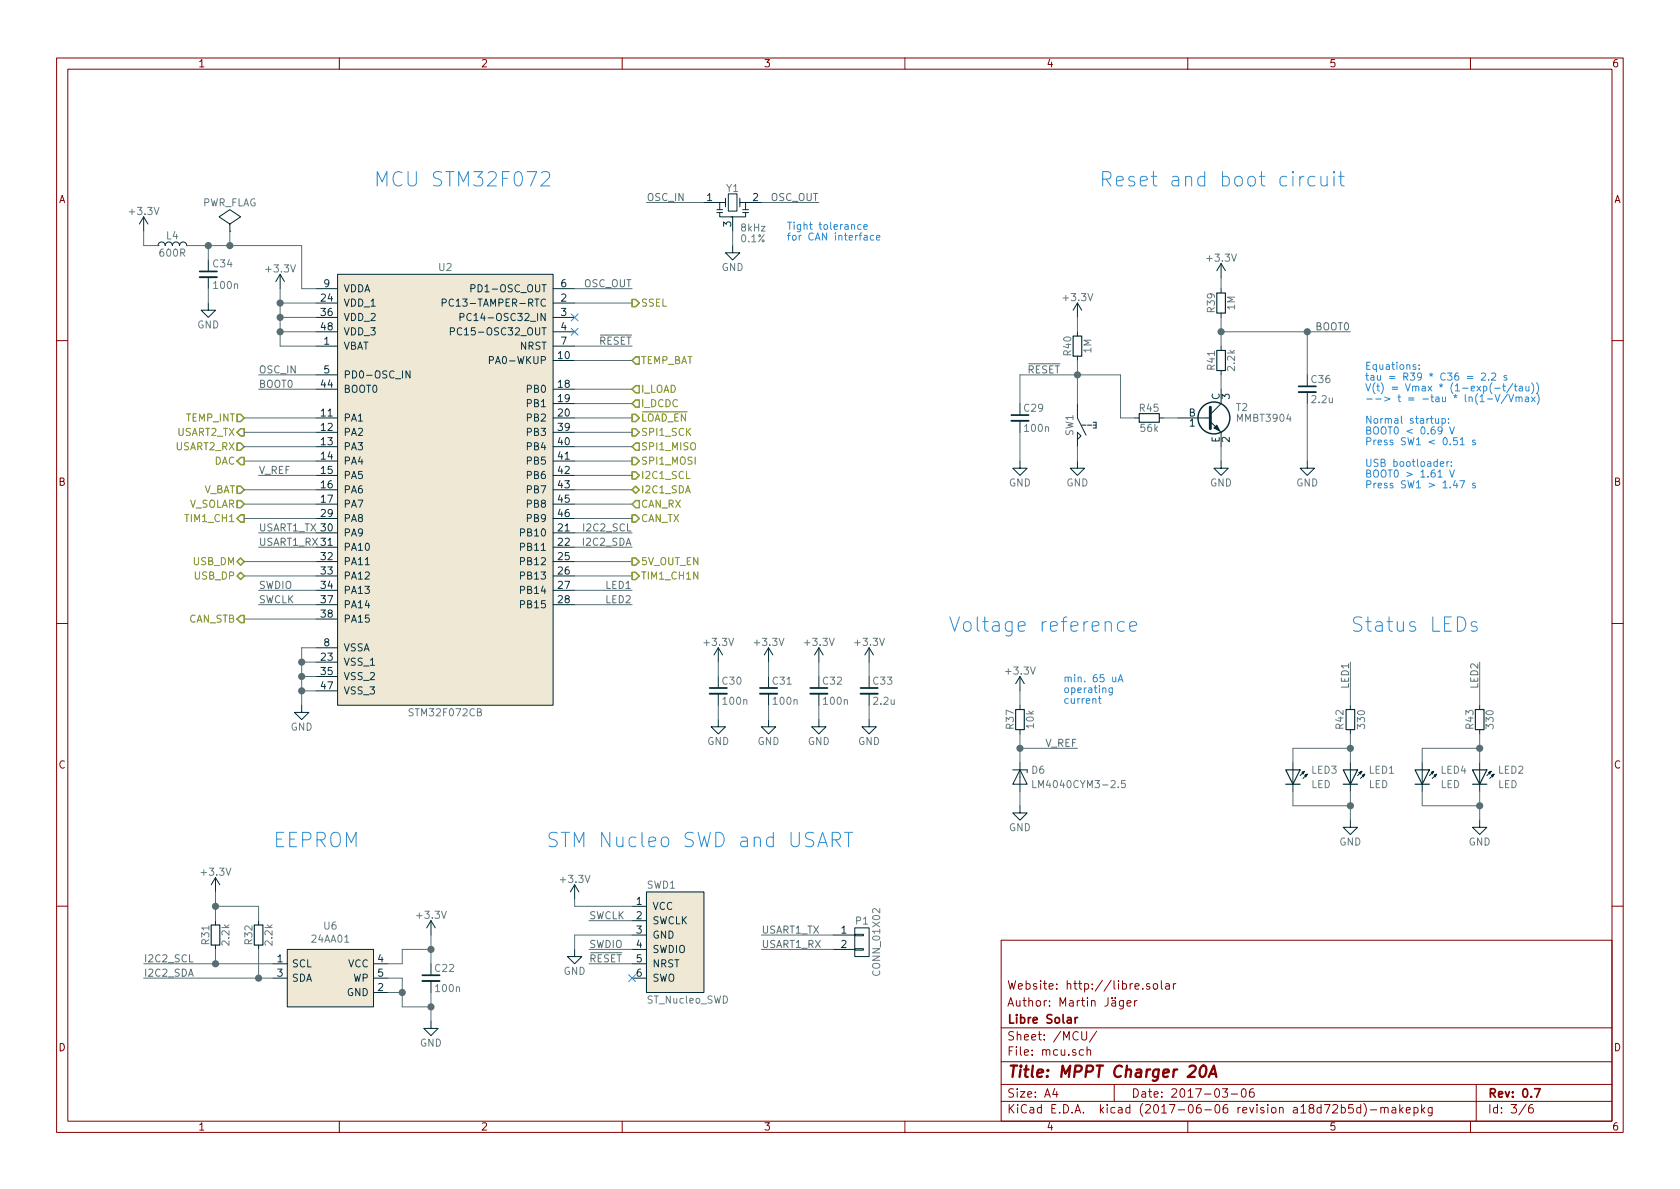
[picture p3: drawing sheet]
EESchema Schematic File Version 2
LIBS:MPPT_charger_20A-rescue
LIBS:LibreSolar
LIBS:IEC-60617
LIBS:power
LIBS:device
LIBS:regul
LIBS:switches
LIBS:conn
LIBS:logo
LIBS:mechanical
LIBS:MPPT_charger_20A-cache
EELAYER 26 0
EELAYER END
$Descr A4 11693 8268
encoding utf-8
Sheet 3 6
Title "MPPT Charger 20A"
Date "2017-03-06"
Rev "0.7"
Comp "Libre Solar"
Comment1 "Author: Martin Jäger"
Comment2 "Website: http://libre.solar"
Comment3 ""
Comment4 ""
$EndDescr
$Comp
L LM4040 D6
U 1 1
P 7100 5400
F 0 "D6" H 7175 5450 50  0000 L CNN
F 1 "LM4040CYM3-2.5" H 7175 5350 50  0000 L CNN
F 2 "LibreSolar:SOT-23" H 7100 5400 60  0001 C CNN
F 3 "" H 7100 5400 60  0001 C CNN
F 4 "Microchip" H -200 -50 50  0001 C CNN "Manufacturer"
F 5 "LM4040DYM3-2.5-TR" H -200 -50 50  0001 C CNN "PartNumber"
	1    7100 5400
	1    0    0    -1  
$EndComp
$Comp
L +3.3V #PWR07
U 1 1
P 7500 2200
F 0 "#PWR07" H 7500 2050 50  0001 C CNN
F 1 "+3.3V" H 7500 2340 50  0000 C CNN
F 2 "" H 7500 2200 50  0000 C CNN
F 3 "" H 7500 2200 50  0000 C CNN
	1    7500 2200
	1    0    0    -1  
$EndComp
$Comp
L +3.3V #PWR08
U 1 1
P 8500 1925
F 0 "#PWR08" H 8500 1775 50  0001 C CNN
F 1 "+3.3V" H 8500 2065 50  0000 C CNN
F 2 "" H 8500 1925 50  0000 C CNN
F 3 "" H 8500 1925 50  0000 C CNN
	1    8500 1925
	1    0    0    -1  
$EndComp
$Comp
L GND #PWR09
U 1 1
P 5000 5000
F 0 "#PWR09" H 5000 4750 50  0001 C CNN
F 1 "GND" H 5000 4850 50  0000 C CNN
F 2 "" H 5000 5000 50  0000 C CNN
F 3 "" H 5000 5000 50  0000 C CNN
	1    5000 5000
	1    0    0    -1  
$EndComp
$Comp
L GND #PWR010
U 1 1
P 5350 5000
F 0 "#PWR010" H 5350 4750 50  0001 C CNN
F 1 "GND" H 5350 4850 50  0000 C CNN
F 2 "" H 5350 5000 50  0000 C CNN
F 3 "" H 5350 5000 50  0000 C CNN
	1    5350 5000
	1    0    0    -1  
$EndComp
$Comp
L GND #PWR011
U 1 1
P 5700 5000
F 0 "#PWR011" H 5700 4750 50  0001 C CNN
F 1 "GND" H 5700 4850 50  0000 C CNN
F 2 "" H 5700 5000 50  0000 C CNN
F 3 "" H 5700 5000 50  0000 C CNN
	1    5700 5000
	1    0    0    -1  
$EndComp
$Comp
L GND #PWR012
U 1 1
P 6050 5000
F 0 "#PWR012" H 6050 4750 50  0001 C CNN
F 1 "GND" H 6050 4850 50  0000 C CNN
F 2 "" H 6050 5000 50  0000 C CNN
F 3 "" H 6050 5000 50  0000 C CNN
	1    6050 5000
	1    0    0    -1  
$EndComp
$Comp
L GND #PWR013
U 1 1
P 1450 2100
F 0 "#PWR013" H 1450 1850 50  0001 C CNN
F 1 "GND" H 1450 1950 50  0000 C CNN
F 2 "" H 1450 2100 50  0000 C CNN
F 3 "" H 1450 2100 50  0000 C CNN
	1    1450 2100
	1    0    0    -1  
$EndComp
$Comp
L +3.3V #PWR014
U 1 1
P 5000 4600
F 0 "#PWR014" H 5000 4450 50  0001 C CNN
F 1 "+3.3V" H 5000 4740 50  0000 C CNN
F 2 "" H 5000 4600 50  0000 C CNN
F 3 "" H 5000 4600 50  0000 C CNN
	1    5000 4600
	1    0    0    -1  
$EndComp
$Comp
L +3.3V #PWR015
U 1 1
P 5350 4600
F 0 "#PWR015" H 5350 4450 50  0001 C CNN
F 1 "+3.3V" H 5350 4740 50  0000 C CNN
F 2 "" H 5350 4600 50  0000 C CNN
F 3 "" H 5350 4600 50  0000 C CNN
	1    5350 4600
	1    0    0    -1  
$EndComp
$Comp
L +3.3V #PWR016
U 1 1
P 5700 4600
F 0 "#PWR016" H 5700 4450 50  0001 C CNN
F 1 "+3.3V" H 5700 4740 50  0000 C CNN
F 2 "" H 5700 4600 50  0000 C CNN
F 3 "" H 5700 4600 50  0000 C CNN
	1    5700 4600
	1    0    0    -1  
$EndComp
$Comp
L +3.3V #PWR017
U 1 1
P 6050 4600
F 0 "#PWR017" H 6050 4450 50  0001 C CNN
F 1 "+3.3V" H 6050 4740 50  0000 C CNN
F 2 "" H 6050 4600 50  0000 C CNN
F 3 "" H 6050 4600 50  0000 C CNN
	1    6050 4600
	1    0    0    -1  
$EndComp
$Comp
L GND #PWR018
U 1 1
P 2100 4900
F 0 "#PWR018" H 2100 4650 50  0001 C CNN
F 1 "GND" H 2100 4750 50  0000 C CNN
F 2 "" H 2100 4900 50  0000 C CNN
F 3 "" H 2100 4900 50  0000 C CNN
	1    2100 4900
	1    0    0    -1  
$EndComp
$Comp
L GND #PWR019
U 1 1
P 5100 1700
F 0 "#PWR019" H 5100 1450 50  0001 C CNN
F 1 "GND" H 5100 1550 50  0000 C CNN
F 2 "" H 5100 1700 50  0000 C CNN
F 3 "" H 5100 1700 50  0000 C CNN
	1    5100 1700
	1    0    0    -1  
$EndComp
$Comp
L GND #PWR020
U 1 1
P 7100 5600
F 0 "#PWR020" H 7100 5350 50  0001 C CNN
F 1 "GND" H 7100 5450 50  0000 C CNN
F 2 "" H 7100 5600 50  0000 C CNN
F 3 "" H 7100 5600 50  0000 C CNN
	1    7100 5600
	1    0    0    -1  
$EndComp
$Comp
L +3.3V #PWR021
U 1 1
P 7100 4800
F 0 "#PWR021" H 7100 4650 50  0001 C CNN
F 1 "+3.3V" H 7100 4940 50  0000 C CNN
F 2 "" H 7100 4800 50  0000 C CNN
F 3 "" H 7100 4800 50  0000 C CNN
	1    7100 4800
	1    0    0    -1  
$EndComp
$Comp
L GND #PWR022
U 1 1
P 10300 5700
F 0 "#PWR022" H 10300 5450 50  0001 C CNN
F 1 "GND" H 10300 5550 50  0000 C CNN
F 2 "" H 10300 5700 50  0000 C CNN
F 3 "" H 10300 5700 50  0000 C CNN
	1    10300 5700
	1    0    0    -1  
$EndComp
$Comp
L GND #PWR023
U 1 1
P 9400 5700
F 0 "#PWR023" H 9400 5450 50  0001 C CNN
F 1 "GND" H 9400 5550 50  0000 C CNN
F 2 "" H 9400 5700 50  0000 C CNN
F 3 "" H 9400 5700 50  0000 C CNN
	1    9400 5700
	1    0    0    -1  
$EndComp
$Comp
L +3.3V #PWR024
U 1 1
P 1950 2000
F 0 "#PWR024" H 1950 1850 50  0001 C CNN
F 1 "+3.3V" H 1950 2140 50  0000 C CNN
F 2 "" H 1950 2000 50  0000 C CNN
F 3 "" H 1950 2000 50  0000 C CNN
	1    1950 2000
	1    0    0    -1  
$EndComp
$Comp
L +3.3V #PWR025
U 1 1
P 1000 1600
F 0 "#PWR025" H 1000 1450 50  0001 C CNN
F 1 "+3.3V" H 1000 1740 50  0000 C CNN
F 2 "" H 1000 1600 50  0000 C CNN
F 3 "" H 1000 1600 50  0000 C CNN
	1    1000 1600
	1    0    0    -1  
$EndComp
$Comp
L L L4
U 1 1
P 1200 1700
F 0 "L4" H 1200 1770 50  0000 C CNN
F 1 "600R" H 1200 1650 50  0000 C CNN
F 2 "Inductors_SMD:L_0603" V 1200 1700 50  0001 C CNN
F 3 "" V 1200 1700 50  0000 C CNN
F 4 "Murata" H -750 500 50  0001 C CNN "Manufacturer"
F 5 "BLM18AG601SN1D" H -750 500 50  0001 C CNN "PartNumber"
F 6 "" H -750 500 50  0001 C CNN "SPR"
F 7 "" H -750 500 50  0001 C CNN "SPN"
F 8 "" H -750 500 50  0001 C CNN "SPURL"
	1    1200 1700
	1    0    0    -1  
$EndComp
$Comp
L GND #PWR026
U 1 1
P 7100 3200
F 0 "#PWR026" H 7100 2950 50  0001 C CNN
F 1 "GND" H 7100 3050 50  0000 C CNN
F 2 "" H 7100 3200 50  0000 C CNN
F 3 "" H 7100 3200 50  0000 C CNN
	1    7100 3200
	1    0    0    -1  
$EndComp
$Comp
L C C29
U 1 1
P 7100 2900
F 0 "C29" H 7120 2970 50  0000 L CNN
F 1 "100n" H 7120 2830 50  0000 L CNN
F 2 "LibreSolar:C_0603_1608" H 7100 2900 50  0001 C CNN
F 3 "" H 7100 2900 50  0000 C CNN
F 4 "Murata" H -150 0   50  0001 C CNN "Manufacturer"
F 5 "GRM188R71H104KA93D" H -150 0   50  0001 C CNN "PartNumber"
F 6 "" H -150 0   50  0001 C CNN "SPR"
F 7 "" H -150 0   50  0001 C CNN "SPN"
F 8 "" H -150 0   50  0001 C CNN "SPURL"
	1    7100 2900
	1    0    0    -1  
$EndComp
$Comp
L C C30
U 1 1
P 5000 4800
F 0 "C30" H 5020 4870 50  0000 L CNN
F 1 "100n" H 5020 4730 50  0000 L CNN
F 2 "LibreSolar:C_0603_1608" H 5000 4800 50  0001 C CNN
F 3 "" H 5000 4800 50  0000 C CNN
F 4 "Murata" H 3600 -700 50  0001 C CNN "Manufacturer"
F 5 "GRM188R71H104KA93D" H 3600 -700 50  0001 C CNN "PartNumber"
F 6 "" H 3600 -700 50  0001 C CNN "SPR"
F 7 "" H 3600 -700 50  0001 C CNN "SPN"
F 8 "" H 3600 -700 50  0001 C CNN "SPURL"
	1    5000 4800
	1    0    0    -1  
$EndComp
$Comp
L C C31
U 1 1
P 5350 4800
F 0 "C31" H 5370 4870 50  0000 L CNN
F 1 "100n" H 5370 4730 50  0000 L CNN
F 2 "LibreSolar:C_0603_1608" H 5350 4800 50  0001 C CNN
F 3 "" H 5350 4800 50  0000 C CNN
F 4 "Murata" H 3600 -700 50  0001 C CNN "Manufacturer"
F 5 "GRM188R71H104KA93D" H 3600 -700 50  0001 C CNN "PartNumber"
F 6 "" H 3600 -700 50  0001 C CNN "SPR"
F 7 "" H 3600 -700 50  0001 C CNN "SPN"
F 8 "" H 3600 -700 50  0001 C CNN "SPURL"
	1    5350 4800
	1    0    0    -1  
$EndComp
$Comp
L C C32
U 1 1
P 5700 4800
F 0 "C32" H 5720 4870 50  0000 L CNN
F 1 "100n" H 5720 4730 50  0000 L CNN
F 2 "LibreSolar:C_0603_1608" H 5700 4800 50  0001 C CNN
F 3 "" H 5700 4800 50  0000 C CNN
F 4 "Murata" H 3600 -700 50  0001 C CNN "Manufacturer"
F 5 "GRM188R71H104KA93D" H 3600 -700 50  0001 C CNN "PartNumber"
F 6 "" H 3600 -700 50  0001 C CNN "SPR"
F 7 "" H 3600 -700 50  0001 C CNN "SPN"
F 8 "" H 3600 -700 50  0001 C CNN "SPURL"
	1    5700 4800
	1    0    0    -1  
$EndComp
$Comp
L C C34
U 1 1
P 1450 1900
F 0 "C34" H 1475 1975 50  0000 L CNN
F 1 "100n" H 1475 1825 50  0000 L CNN
F 2 "LibreSolar:C_0603_1608" H 1450 1900 50  0001 C CNN
F 3 "" H 1450 1900 50  0000 C CNN
F 4 "Murata" H -750 500 50  0001 C CNN "Manufacturer"
F 5 "GRM188R71H104KA93D" H -750 500 50  0001 C CNN "PartNumber"
F 6 "" H -750 500 50  0001 C CNN "SPR"
F 7 "" H -750 500 50  0001 C CNN "SPN"
F 8 "" H -750 500 50  0001 C CNN "SPURL"
	1    1450 1900
	1    0    0    -1  
$EndComp
$Comp
L C C33
U 1 1
P 6050 4800
F 0 "C33" H 6070 4870 50  0000 L CNN
F 1 "2.2u" H 6070 4730 50  0000 L CNN
F 2 "LibreSolar:C_0603_1608" H 6050 4800 50  0001 C CNN
F 3 "" H 6050 4800 50  0000 C CNN
F 4 "Murata" H 3600 -700 50  0001 C CNN "Manufacturer"
F 5 "GRM188R60J225KE19D" H 3600 -700 50  0001 C CNN "PartNumber"
F 6 "" H 3600 -700 50  0001 C CNN "SPR"
F 7 "" H 3600 -700 50  0001 C CNN "SPN"
F 8 "" H 3600 -700 50  0001 C CNN "SPURL"
	1    6050 4800
	1    0    0    -1  
$EndComp
$Comp
L R R42
U 1 1
P 9400 5000
F 0 "R42" V 9325 5000 50  0000 C CNN
F 1 "330" V 9475 5000 50  0000 C CNN
F 2 "LibreSolar:R_0603_1608" H 9400 5000 50  0001 C CNN
F 3 "" H 9400 5000 50  0000 C CNN
F 4 "Yageo" H -100 100 50  0001 C CNN "Manufacturer"
F 5 "RC0603FR-07330RL" H -100 100 50  0001 C CNN "PartNumber"
F 6 "" H -100 100 50  0001 C CNN "SPR"
F 7 "" H -100 100 50  0001 C CNN "SPN"
F 8 "" H -100 100 50  0001 C CNN "SPURL"
	1    9400 5000
	1    0    0    1   
$EndComp
$Comp
L R R43
U 1 1
P 10300 5000
F 0 "R43" V 10230 5000 50  0000 C CNN
F 1 "330" V 10370 5000 50  0000 C CNN
F 2 "LibreSolar:R_0603_1608" H 10300 5000 50  0001 C CNN
F 3 "" H 10300 5000 50  0000 C CNN
F 4 "Yageo" H 0   100 50  0001 C CNN "Manufacturer"
F 5 "RC0603FR-07330RL" H 0   100 50  0001 C CNN "PartNumber"
F 6 "" H 0   100 50  0001 C CNN "SPR"
F 7 "" H 0   100 50  0001 C CNN "SPN"
F 8 "" H 0   100 50  0001 C CNN "SPURL"
	1    10300 5000
	1    0    0    1   
$EndComp
$Comp
L LED LED2
U 1 1
P 10300 5400
AR Path="/58AE11BD" Ref="LED2"  Part="1" 
AR Path="/58A68DCB/58AE11BD" Ref="LED2"  Part="1" 
F 0 "LED2" H 10425 5450 50  0000 L CNN
F 1 "LED" H 10425 5350 50  0000 L CNN
F 2 "LEDs:LED_D3.0mm" V 10300 5400 50  0001 C CNN
F 3 "" V 10300 5400 50  0000 C CNN
	1    10300 5400
	1    0    0    -1  
$EndComp
$Comp
L R R37
U 1 1
P 7100 5000
F 0 "R37" V 7030 5000 50  0000 C CNN
F 1 "10k" V 7170 5000 50  0000 C CNN
F 2 "LibreSolar:R_0603_1608" H 7100 5000 50  0001 C CNN
F 3 "" H 7100 5000 50  0000 C CNN
F 4 "Yageo" H -200 125 50  0001 C CNN "Manufacturer"
F 5 "RC0603FR-07150KL" H -200 125 50  0001 C CNN "PartNumber"
F 6 "" H -200 125 50  0001 C CNN "SPR"
F 7 "" H -200 125 50  0001 C CNN "SPN"
F 8 "" H -200 125 50  0001 C CNN "SPURL"
	1    7100 5000
	1    0    0    1   
$EndComp
$Comp
L R R41
U 1 1
P 8500 2500
F 0 "R41" V 8430 2500 50  0000 C CNN
F 1 "2.2k" V 8570 2500 50  0000 C CNN
F 2 "LibreSolar:R_0603_1608" H 8500 2500 50  0001 C CNN
F 3 "" H 8500 2500 50  0000 C CNN
F 4 "Yageo" H -250 -25 50  0001 C CNN "Manufacturer"
F 5 "RC0603FR-072K2L" H -250 -25 50  0001 C CNN "PartNumber"
F 6 "" H -250 -25 50  0001 C CNN "SPR"
F 7 "" H -250 -25 50  0001 C CNN "SPN"
F 8 "" H -250 -25 50  0001 C CNN "SPURL"
	1    8500 2500
	1    0    0    1   
$EndComp
$Comp
L R R39
U 1 1
P 8500 2100
F 0 "R39" V 8430 2100 50  0000 C CNN
F 1 "1M" V 8570 2100 50  0000 C CNN
F 2 "LibreSolar:R_0603_1608" H 8500 2100 50  0001 C CNN
F 3 "" H 8500 2100 50  0000 C CNN
F 4 "Yageo" H -250 25  50  0001 C CNN "Manufacturer"
F 5 "RC0603FR-071ML" H -250 25  50  0001 C CNN "PartNumber"
F 6 "" H -250 25  50  0001 C CNN "SPR"
F 7 "" H -250 25  50  0001 C CNN "SPN"
F 8 "" H -250 25  50  0001 C CNN "SPURL"
	1    8500 2100
	1    0    0    1   
$EndComp
$Comp
L R R40
U 1 1
P 7500 2400
F 0 "R40" V 7430 2400 50  0000 C CNN
F 1 "1M" V 7570 2400 50  0000 C CNN
F 2 "LibreSolar:R_0603_1608" H 7500 2400 50  0001 C CNN
F 3 "" H 7500 2400 50  0000 C CNN
F 4 "Yageo" H -150 275 50  0001 C CNN "Manufacturer"
F 5 "RC0603FR-071ML" H -150 275 50  0001 C CNN "PartNumber"
F 6 "" H -150 275 50  0001 C CNN "SPR"
F 7 "" H -150 275 50  0001 C CNN "SPN"
F 8 "" H -150 275 50  0001 C CNN "SPURL"
	1    7500 2400
	1    0    0    1   
$EndComp
$Comp
L GND #PWR027
U 1 1
P 7500 3200
F 0 "#PWR027" H 7500 2950 50  0001 C CNN
F 1 "GND" H 7500 3050 50  0000 C CNN
F 2 "" H 7500 3200 50  0000 C CNN
F 3 "" H 7500 3200 50  0000 C CNN
	1    7500 3200
	1    0    0    -1  
$EndComp
$Comp
L MMBT3904 T2
U 1 1
P 8400 2900
F 0 "T2" H 8600 2975 50  0000 L CNN
F 1 "MMBT3904" H 8600 2900 50  0000 L CNN
F 2 "LibreSolar:SOT-23" H 8600 2825 50  0001 L CIN
F 3 "" H 8400 2900 50  0001 L CNN
F 4 "Diodes Inc." H -250 -50 50  0001 C CNN "Manufacturer"
F 5 "MMBT3904-7-F" H -250 -50 50  0001 C CNN "PartNumber"
F 6 "" H -250 -50 50  0001 C CNN "SPR"
F 7 "" H -250 -50 50  0001 C CNN "SPN"
F 8 "" H -250 -50 50  0001 C CNN "SPURL"
	1    8400 2900
	1    0    0    -1  
$EndComp
$Comp
L GND #PWR028
U 1 1
P 8500 3200
F 0 "#PWR028" H 8500 2950 50  0001 C CNN
F 1 "GND" H 8500 3050 50  0000 C CNN
F 2 "" H 8500 3200 50  0000 C CNN
F 3 "" H 8500 3200 50  0000 C CNN
	1    8500 3200
	1    0    0    -1  
$EndComp
$Comp
L GND #PWR029
U 1 1
P 9100 3200
F 0 "#PWR029" H 9100 2950 50  0001 C CNN
F 1 "GND" H 9100 3050 50  0000 C CNN
F 2 "" H 9100 3200 50  0000 C CNN
F 3 "" H 9100 3200 50  0000 C CNN
	1    9100 3200
	1    0    0    -1  
$EndComp
$Comp
L R R45
U 1 1
P 8000 2900
F 0 "R45" V 7930 2900 50  0000 C CNN
F 1 "56k" V 8070 2900 50  0000 C CNN
F 2 "LibreSolar:R_0603_1608" H 8000 2900 50  0001 C CNN
F 3 "" H 8000 2900 50  0000 C CNN
F 4 "Yageo" H -250 -50 50  0001 C CNN "Manufacturer"
F 5 "RC0603FR-0756KL" H -250 -50 50  0001 C CNN "PartNumber"
	1    8000 2900
	0    -1   1    0   
$EndComp
$Comp
L C C36
U 1 1
P 9100 2700
F 0 "C36" H 9120 2770 50  0000 L CNN
F 1 "2.2u" H 9120 2630 50  0000 L CNN
F 2 "LibreSolar:C_0603_1608" H 9100 2700 50  0001 C CNN
F 3 "" H 9100 2700 50  0000 C CNN
F 4 "Murata" H -250 0   50  0001 C CNN "Manufacturer"
F 5 "GRM188R60J225KE19D" H -250 0   50  0001 C CNN "PartNumber"
F 6 "" H -250 0   50  0001 C CNN "SPR"
F 7 "" H -250 0   50  0001 C CNN "SPN"
F 8 "" H -250 0   50  0001 C CNN "SPURL"
	1    9100 2700
	1    0    0    -1  
$EndComp
$Comp
L STM32F072CB U2
U 1 1
P 3100 3400
F 0 "U2" H 3100 4950 50  0000 C CNN
F 1 "STM32F072CB" H 3100 1850 50  0000 C CNN
F 2 "Housings_QFP:LQFP-48_7x7mm_Pitch0.5mm" H 3200 3100 50  0001 R TNN
F 3 "" H 3100 3400 50  0001 C CNN
F 4 "STMicroelectronics" H -300 250 50  0001 C CNN "Manufacturer"
F 5 "STM32F072CBT6" H -300 250 50  0001 C CNN "PartNumber"
	1    3100 3400
	1    0    0    -1  
$EndComp
$Comp
L GND #PWR030
U 1 1
P 4000 6600
F 0 "#PWR030" H 4000 6350 50  0001 C CNN
F 1 "GND" H 4000 6450 50  0000 C CNN
F 2 "" H 4000 6600 50  0000 C CNN
F 3 "" H 4000 6600 50  0000 C CNN
	1    4000 6600
	1    0    0    -1  
$EndComp
$Comp
L +3.3V #PWR031
U 1 1
P 4000 6250
F 0 "#PWR031" H 4000 6100 50  0001 C CNN
F 1 "+3.3V" H 4000 6390 50  0000 C CNN
F 2 "" H 4000 6250 50  0000 C CNN
F 3 "" H 4000 6250 50  0000 C CNN
	1    4000 6250
	1    0    0    -1  
$EndComp
$Comp
L SW_PUSH SW1
U 1 1
P 7500 2950
F 0 "SW1" H 7500 2900 50  0000 C CNN
F 1 "SW_PUSH" H 7500 2820 50  0001 C CNN
F 2 "LibreSolar:SW_SPST_EVQP7A" H 7400 2800 50  0001 C CNN
F 3 "" H 7500 2950 50  0000 C CNN
F 4 "C&K Components" H 0   0   60  0001 C CNN "Manufacturer"
F 5 "PTS840 GK SMTR LFS" H 0   0   60  0001 C CNN "PartNumber"
	1    7500 2950
	0    1    1    0   
$EndComp
$Comp
L PWR_FLAG #FLG032
U 1 1
P 1600 1600
F 0 "#FLG032" H 1600 1550 50  0001 C CNN
F 1 "PWR_FLAG" H 1600 1800 50  0000 C CNN
F 2 "" H 1600 1600 50  0000 C CNN
F 3 "" H 1600 1600 50  0000 C CNN
	1    1600 1600
	1    0    0    -1  
$EndComp
$Comp
L ST_Nucleo_SWD SWD1
U 1 1
P 4700 6550
F 0 "SWD1" H 4500 6950 50  0000 L CNN
F 1 "ST_Nucleo_SWD" H 4500 6150 50  0000 L CNN
F 2 "Pin_Headers:Pin_Header_Straight_1x06_Pitch2.54mm" H 4700 5950 30  0001 C CIN
F 3 "" H 4850 6600 60  0001 C CNN
F 4 "" H -100 0   50  0001 C CNN "Manufacturer"
F 5 "" H -100 0   50  0001 C CNN "PartNumber"
F 6 "" H -100 0   50  0001 C CNN "SPR"
F 7 "" H -100 0   50  0001 C CNN "SPN"
F 8 "" H -100 0   50  0001 C CNN "SPURL"
	1    4700 6550
	1    0    0    -1  
$EndComp
$Comp
L CONN_01X02 P1
U 1 1
P 6000 6550
F 0 "P1" H 6000 6700 50  0000 C CNN
F 1 "CONN_01X02" V 6100 6550 50  0000 C CNN
F 2 "Pin_Headers:Pin_Header_Straight_1x02_Pitch2.54mm" H 6000 6550 50  0001 C CNN
F 3 "" H 6000 6550 50  0001 C CNN
F 4 "" H -200 0   50  0001 C CNN "Manufacturer"
F 5 "" H -200 0   50  0001 C CNN "PartNumber"
F 6 "" H -200 0   50  0001 C CNN "SPR"
F 7 "" H -200 0   50  0001 C CNN "SPN"
F 8 "" H -200 0   50  0001 C CNN "SPURL"
	1    6000 6550
	1    0    0    -1  
$EndComp
$Comp
L LED LED1
U 1 1
P 9400 5400
AR Path="/58AE0EA3" Ref="LED1"  Part="1" 
AR Path="/58A68DCB/58AE0EA3" Ref="LED1"  Part="1" 
F 0 "LED1" H 9525 5450 50  0000 L CNN
F 1 "LED" H 9525 5350 50  0000 L CNN
F 2 "LEDs:LED_D3.0mm" V 9400 5400 50  0001 C CNN
F 3 "" V 9400 5400 50  0000 C CNN
	1    9400 5400
	1    0    0    -1  
$EndComp
Text Notes 9400 4400 0    100  ~ 0
Status LEDs
Text Notes 2600 1300 0    100  ~ 0
MCU STM32F072
Text Notes 3800 5900 0    100  ~ 0
STM Nucleo SWD and USART
Text Notes 7400 4900 0    50   ~ 0
min. 65 uA\noperating\ncurrent
Text Notes 6600 4400 0    100  ~ 0
Voltage reference
Text Notes 7650 1300 0    100  ~ 0
Reset and boot circuit
Text Label 4400 4100 2    50   ~ 0
LED1
Text Label 4400 4200 2    50   ~ 0
LED2
Text HLabel 4400 4000 2    50   Output ~ 0
TIM1_CH1N
Text HLabel 1700 3600 0    50   Output ~ 0
TIM1_CH1
Text Label 1800 3700 0    50   ~ 0
USART1_TX
Text Label 1800 3800 0    50   ~ 0
USART1_RX
Text Label 1800 4100 0    50   ~ 0
SWDIO
Text Label 1800 4200 0    50   ~ 0
SWCLK
Text HLabel 1700 3400 0    50   Input ~ 0
V_BAT
Text HLabel 1700 3500 0    50   Input ~ 0
V_SOLAR
Text Label 1800 2700 0    50   ~ 0
BOOT0
Text Label 1800 3300 0    50   ~ 0
V_REF
Text Label 1800 2600 0    50   ~ 0
OSC_IN
Text Label 4400 2000 2    50   ~ 0
OSC_OUT
Text Label 4400 2400 2    50   ~ 0
~RESET
Text Label 4500 1400 0    50   ~ 0
OSC_IN
Text Label 5700 1400 2    50   ~ 0
OSC_OUT
Text Label 7150 2600 0    50   ~ 0
~RESET
Text Label 4100 6600 0    50   ~ 0
SWDIO
Text Label 4100 6400 0    50   ~ 0
SWCLK
Text Label 5300 6500 0    50   ~ 0
USART1_TX
Text Label 5300 6600 0    50   ~ 0
USART1_RX
Text Label 4100 6700 0    50   ~ 0
~RESET
Text Label 9400 2300 2    50   ~ 0
BOOT0
Text HLabel 4400 2900 2    50   Output ~ 0
~LOAD_EN
Text Label 7500 5200 2    50   ~ 0
V_REF
Text Label 9400 4600 3    50   ~ 0
LED1
Text Label 10300 4600 3    50   ~ 0
LED2
Text HLabel 4400 2700 2    50   Input ~ 0
I_LOAD
Text HLabel 4400 2800 2    50   Input ~ 0
I_DCDC
Text HLabel 4400 3600 2    50   Output ~ 0
CAN_TX
Text HLabel 4400 3500 2    50   Input ~ 0
CAN_RX
Text HLabel 4400 3400 2    50   BiDi ~ 0
I2C1_SDA
Text HLabel 4400 3300 2    50   Output ~ 0
I2C1_SCL
Text HLabel 4400 3200 2    50   Output ~ 0
SPI1_MOSI
Text HLabel 4400 3100 2    50   Input ~ 0
SPI1_MISO
Text HLabel 4400 3000 2    50   Output ~ 0
SPI1_SCK
Text HLabel 4400 2100 2    50   Output ~ 0
SSEL
Text HLabel 1700 3900 0    50   BiDi ~ 0
USB_DM
Text HLabel 1700 4000 0    50   BiDi ~ 0
USB_DP
Text HLabel 1700 4300 0    50   Output ~ 0
CAN_STB
Text HLabel 1700 3200 0    50   Output ~ 0
DAC
Text HLabel 1700 3100 0    50   Input ~ 0
USART2_RX
Text HLabel 1700 3000 0    50   Output ~ 0
USART2_TX
Text HLabel 1700 2900 0    50   Input ~ 0
TEMP_INT
Text Label 4400 3700 2    50   ~ 0
I2C2_SCL
Text Label 4400 3800 2    50   ~ 0
I2C2_SDA
Text HLabel 4400 2500 2    50   Input ~ 0
TEMP_BAT
NoConn ~ 4400 6800
Wire Wire Line
	2200 2100 1950 2100
Wire Wire Line
	1950 2000 1950 2400
Wire Wire Line
	1950 2200 2200 2200
Wire Wire Line
	1950 2300 2200 2300
Wire Wire Line
	1950 2400 2200 2400
Wire Wire Line
	5350 4600 5350 4700
Wire Wire Line
	5000 4600 5000 4700
Wire Wire Line
	5700 4600 5700 4700
Wire Wire Line
	6050 4700 6050 4600
Wire Wire Line
	8500 1925 8500 2000
Wire Wire Line
	7100 4800 7100 4900
Wire Wire Line
	2200 2700 1800 2700
Wire Wire Line
	8500 2200 8500 2400
Wire Wire Line
	8500 2300 9400 2300
Wire Wire Line
	9100 2300 9100 2600
Wire Wire Line
	4000 3500 4400 3500
Wire Wire Line
	2200 4300 1700 4300
Wire Wire Line
	4000 3600 4400 3600
Wire Wire Line
	5350 5000 5350 4900
Wire Wire Line
	7100 3000 7100 3200
Wire Wire Line
	2200 4600 2100 4600
Wire Wire Line
	2100 4500 2100 4900
Wire Wire Line
	2200 4500 2100 4500
Wire Wire Line
	5000 5000 5000 4900
Wire Wire Line
	5700 4900 5700 5000
Wire Wire Line
	1450 2000 1450 2100
Wire Wire Line
	6050 4900 6050 5000
Wire Wire Line
	8500 3100 8500 3200
Wire Wire Line
	9100 2800 9100 3200
Wire Wire Line
	7100 5500 7100 5600
Wire Wire Line
	4000 3300 4400 3300
Wire Wire Line
	4000 3400 4400 3400
Wire Wire Line
	4000 3700 4400 3700
Wire Wire Line
	4000 3800 4400 3800
Wire Wire Line
	4000 2800 4400 2800
Wire Wire Line
	4000 2700 4400 2700
Wire Wire Line
	9400 4900 9400 4600
Wire Wire Line
	4000 4100 4400 4100
Wire Wire Line
	10300 4900 10300 4600
Wire Wire Line
	4000 4200 4400 4200
Wire Wire Line
	8100 2900 8200 2900
Wire Wire Line
	8500 2600 8500 2700
Wire Wire Line
	2200 2600 1800 2600
Wire Wire Line
	4000 2000 4400 2000
Wire Wire Line
	2200 3200 1700 3200
Wire Wire Line
	4000 3100 4400 3100
Wire Wire Line
	4000 3200 4400 3200
Wire Wire Line
	4000 3000 4400 3000
Wire Wire Line
	4000 2500 4400 2500
Wire Wire Line
	2200 4200 1800 4200
Wire Wire Line
	2200 4100 1800 4100
Wire Wire Line
	2200 2900 1700 2900
Wire Wire Line
	2200 3600 1700 3600
Wire Wire Line
	4000 4000 4400 4000
Wire Wire Line
	2200 3800 1800 3800
Wire Wire Line
	2200 3700 1800 3700
Wire Wire Line
	2200 3100 1700 3100
Wire Wire Line
	2200 3000 1700 3000
Wire Wire Line
	2200 3900 1700 3900
Wire Wire Line
	2200 4000 1700 4000
Wire Wire Line
	2200 3400 1700 3400
Wire Wire Line
	7100 5100 7100 5300
Wire Wire Line
	7100 5200 7500 5200
Wire Wire Line
	2200 3300 1800 3300
Wire Wire Line
	2200 3500 1700 3500
Wire Wire Line
	4000 2900 4400 2900
Wire Wire Line
	4000 2400 4400 2400
Wire Wire Line
	7100 2600 7100 2800
Wire Wire Line
	7100 2600 7800 2600
Wire Wire Line
	4500 1400 4900 1400
Wire Wire Line
	5300 1400 5700 1400
Wire Wire Line
	5300 6500 5800 6500
Wire Wire Line
	5300 6600 5800 6600
Wire Wire Line
	4000 6300 4400 6300
Wire Wire Line
	4000 6250 4000 6300
Wire Wire Line
	7500 3100 7500 3200
Wire Wire Line
	1300 1700 2100 1700
Wire Wire Line
	1450 1700 1450 1800
Wire Wire Line
	2100 1700 2100 2000
Wire Wire Line
	1000 1700 1100 1700
Wire Wire Line
	1000 1700 1000 1600
Wire Wire Line
	7800 2600 7800 2900
Wire Wire Line
	7800 2900 7900 2900
Wire Wire Line
	2200 4700 2100 4700
Wire Wire Line
	2200 4800 2100 4800
Wire Wire Line
	2100 2000 2200 2000
Wire Wire Line
	1600 1600 1600 1700
Wire Wire Line
	4400 6400 4100 6400
Wire Wire Line
	4400 6600 4100 6600
Wire Wire Line
	4400 6700 4100 6700
Wire Wire Line
	4400 6500 4000 6500
Wire Wire Line
	4000 6500 4000 6600
Wire Wire Line
	4000 3900 4400 3900
Wire Wire Line
	4000 2100 4400 2100
Connection ~ 1950 2100
Connection ~ 1950 2200
Connection ~ 1950 2300
Connection ~ 8500 2300
Connection ~ 9100 2300
Connection ~ 2100 4700
Connection ~ 2100 4800
Connection ~ 2100 4600
Connection ~ 7100 5200
Connection ~ 7500 2600
Connection ~ 1450 1700
Connection ~ 1600 1700
Wire Wire Line
	10300 5100 10300 5300
Wire Wire Line
	10300 5500 10300 5700
Wire Wire Line
	9400 5500 9400 5700
Wire Wire Line
	9400 5100 9400 5300
Wire Wire Line
	7500 2500 7500 2800
Wire Wire Line
	7500 2300 7500 2200
$Comp
L Resonator Y1
U 1 1
P 5100 1400
F 0 "Y1" H 5100 1500 50  0000 C CNN
F 1 "8kHz" H 5150 1225 50  0000 L CNN
F 2 "LibreSolar:Resonator_Murata_CSTCE" H 5100 1400 50  0001 C CNN
F 3 "" H 5100 1400 50  0000 C CNN
F 4 "Murata" H 0   -2950 50  0001 C CNN "Manufacturer"
F 5 "CSTCE8M00G15C99-R0" H 0   -2950 50  0001 C CNN "PartNumber"
F 6 "0.1%" H 5150 1150 50  0000 L CNN "Tolerance"
	1    5100 1400
	1    0    0    -1  
$EndComp
Wire Wire Line
	5100 1600 5100 1700
Text Notes 5475 1675 0    50   ~ 0
Tight tolerance\nfor CAN interface
Text Notes 9500 3400 0    50   ~ 0
Equations:\ntau = R39 * C36 = 2.2 s\nV(t) = Vmax * (1-exp(-t/tau))\n--> t = -tau * ln(1-V/Vmax)\n\nNormal startup:\nBOOT0 < 0.69 V\nPress SW1 < 0.51 s\n\nUSB bootloader:\nBOOT0 > 1.61 V\nPress SW1 > 1.47 s
NoConn ~ 4000 2200
NoConn ~ 4000 2300
$Comp
L 24AA01 U6
U 1 1
P 2300 6800
F 0 "U6" H 2300 7165 50  0000 C CNN
F 1 "24AA01" H 2300 7074 50  0000 C CNN
F 2 "TO_SOT_Packages_SMD:SOT-23-5" H 2300 6400 50  0001 C CNN
F 3 "" H 2300 7050 60  0000 C CNN
F 4 "24AA01" H 2300 7200 60  0001 C CNN "PartNumber"
F 5 "Microchip" H 2300 7300 60  0001 C CNN "Manufacturer"
	1    2300 6800
	1    0    0    -1  
$EndComp
Text Notes 1900 5900 0    100  ~ 0
EEPROM
$Comp
L GND #PWR033
U 1 1
P 3000 7100
F 0 "#PWR033" H 3000 6850 50  0001 C CNN
F 1 "GND" H 3000 6950 50  0000 C CNN
F 2 "" H 3000 7100 50  0000 C CNN
F 3 "" H 3000 7100 50  0000 C CNN
	1    3000 7100
	1    0    0    -1  
$EndComp
$Comp
L C C22
U 1 1
P 3000 6800
F 0 "C22" H 3020 6870 50  0000 L CNN
F 1 "100n" H 3020 6730 50  0000 L CNN
F 2 "LibreSolar:C_0603_1608" H 3000 6800 50  0001 C CNN
F 3 "" H 3000 6800 50  0000 C CNN
F 4 "Murata" H 1600 1300 50  0001 C CNN "Manufacturer"
F 5 "GRM188R71H104KA93D" H 1600 1300 50  0001 C CNN "PartNumber"
F 6 "" H 1600 1300 50  0001 C CNN "SPR"
F 7 "" H 1600 1300 50  0001 C CNN "SPN"
F 8 "" H 1600 1300 50  0001 C CNN "SPURL"
	1    3000 6800
	1    0    0    -1  
$EndComp
$Comp
L +3.3V #PWR034
U 1 1
P 3000 6500
F 0 "#PWR034" H 3000 6350 50  0001 C CNN
F 1 "+3.3V" H 3000 6640 50  0000 C CNN
F 2 "" H 3000 6500 50  0000 C CNN
F 3 "" H 3000 6500 50  0000 C CNN
	1    3000 6500
	1    0    0    -1  
$EndComp
Wire Wire Line
	2700 6900 2800 6900
Wire Wire Line
	2800 6800 2800 7000
Wire Wire Line
	2800 7000 3000 7000
Wire Wire Line
	3000 6900 3000 7100
Connection ~ 3000 7000
Wire Wire Line
	2700 6800 2800 6800
Connection ~ 2800 6900
Wire Wire Line
	2700 6700 2800 6700
Wire Wire Line
	2800 6700 2800 6600
Wire Wire Line
	2800 6600 3000 6600
Wire Wire Line
	3000 6500 3000 6700
Connection ~ 3000 6600
Wire Wire Line
	1000 6700 1900 6700
Wire Wire Line
	1000 6800 1900 6800
Text Label 1000 6700 0    50   ~ 0
I2C2_SCL
Text Label 1000 6800 0    50   ~ 0
I2C2_SDA
$Comp
L R R32
U 1 1
P 1800 6500
F 0 "R32" V 1730 6500 50  0000 C CNN
F 1 "2.2k" V 1870 6500 50  0000 C CNN
F 2 "LibreSolar:R_0603_1608" H 1800 6500 50  0001 C CNN
F 3 "" H 1800 6500 50  0000 C CNN
F 4 "Yageo" H -5500 1625 50  0001 C CNN "Manufacturer"
F 5 "RC0603FR-072K2L" H -5500 1625 50  0001 C CNN "PartNumber"
	1    1800 6500
	1    0    0    1   
$EndComp
$Comp
L R R31
U 1 1
P 1500 6500
F 0 "R31" V 1430 6500 50  0000 C CNN
F 1 "2.2k" V 1570 6500 50  0000 C CNN
F 2 "LibreSolar:R_0603_1608" H 1500 6500 50  0001 C CNN
F 3 "" H 1500 6500 50  0000 C CNN
F 4 "Yageo" H -5800 1625 50  0001 C CNN "Manufacturer"
F 5 "RC0603FR-072K2L" H -5800 1625 50  0001 C CNN "PartNumber"
	1    1500 6500
	1    0    0    1   
$EndComp
$Comp
L +3.3V #PWR035
U 1 1
P 1500 6200
F 0 "#PWR035" H 1500 6050 50  0001 C CNN
F 1 "+3.3V" H 1500 6340 50  0000 C CNN
F 2 "" H 1500 6200 50  0000 C CNN
F 3 "" H 1500 6200 50  0000 C CNN
	1    1500 6200
	1    0    0    -1  
$EndComp
Wire Wire Line
	1500 6200 1500 6400
Wire Wire Line
	1500 6300 1800 6300
Wire Wire Line
	1800 6300 1800 6400
Connection ~ 1500 6300
Wire Wire Line
	1500 6600 1500 6700
Connection ~ 1500 6700
Wire Wire Line
	1800 6600 1800 6800
Connection ~ 1800 6800
$Comp
L LED LED3
U 1 1
P 9000 5400
F 0 "LED3" H 9125 5450 50  0000 L CNN
F 1 "LED" H 9125 5350 50  0000 L CNN
F 2 "LEDs:LED_0603" V 9000 5400 50  0001 C CNN
F 3 "" V 9000 5400 50  0000 C CNN
	1    9000 5400
	1    0    0    -1  
$EndComp
$Comp
L LED LED4
U 1 1
P 9900 5400
F 0 "LED4" H 10025 5450 50  0000 L CNN
F 1 "LED" H 10025 5350 50  0000 L CNN
F 2 "LEDs:LED_0603" V 9900 5400 50  0001 C CNN
F 3 "" V 9900 5400 50  0000 C CNN
	1    9900 5400
	1    0    0    -1  
$EndComp
Wire Wire Line
	10300 5200 9900 5200
Wire Wire Line
	9900 5200 9900 5300
Connection ~ 10300 5200
Wire Wire Line
	9900 5500 9900 5600
Wire Wire Line
	9900 5600 10300 5600
Connection ~ 10300 5600
Wire Wire Line
	9400 5200 9000 5200
Wire Wire Line
	9000 5200 9000 5300
Connection ~ 9400 5200
Wire Wire Line
	9000 5500 9000 5600
Wire Wire Line
	9000 5600 9400 5600
Connection ~ 9400 5600
Text HLabel 4400 3900 2    50   Output ~ 0
5V_OUT_EN
$EndSCHEMATC
